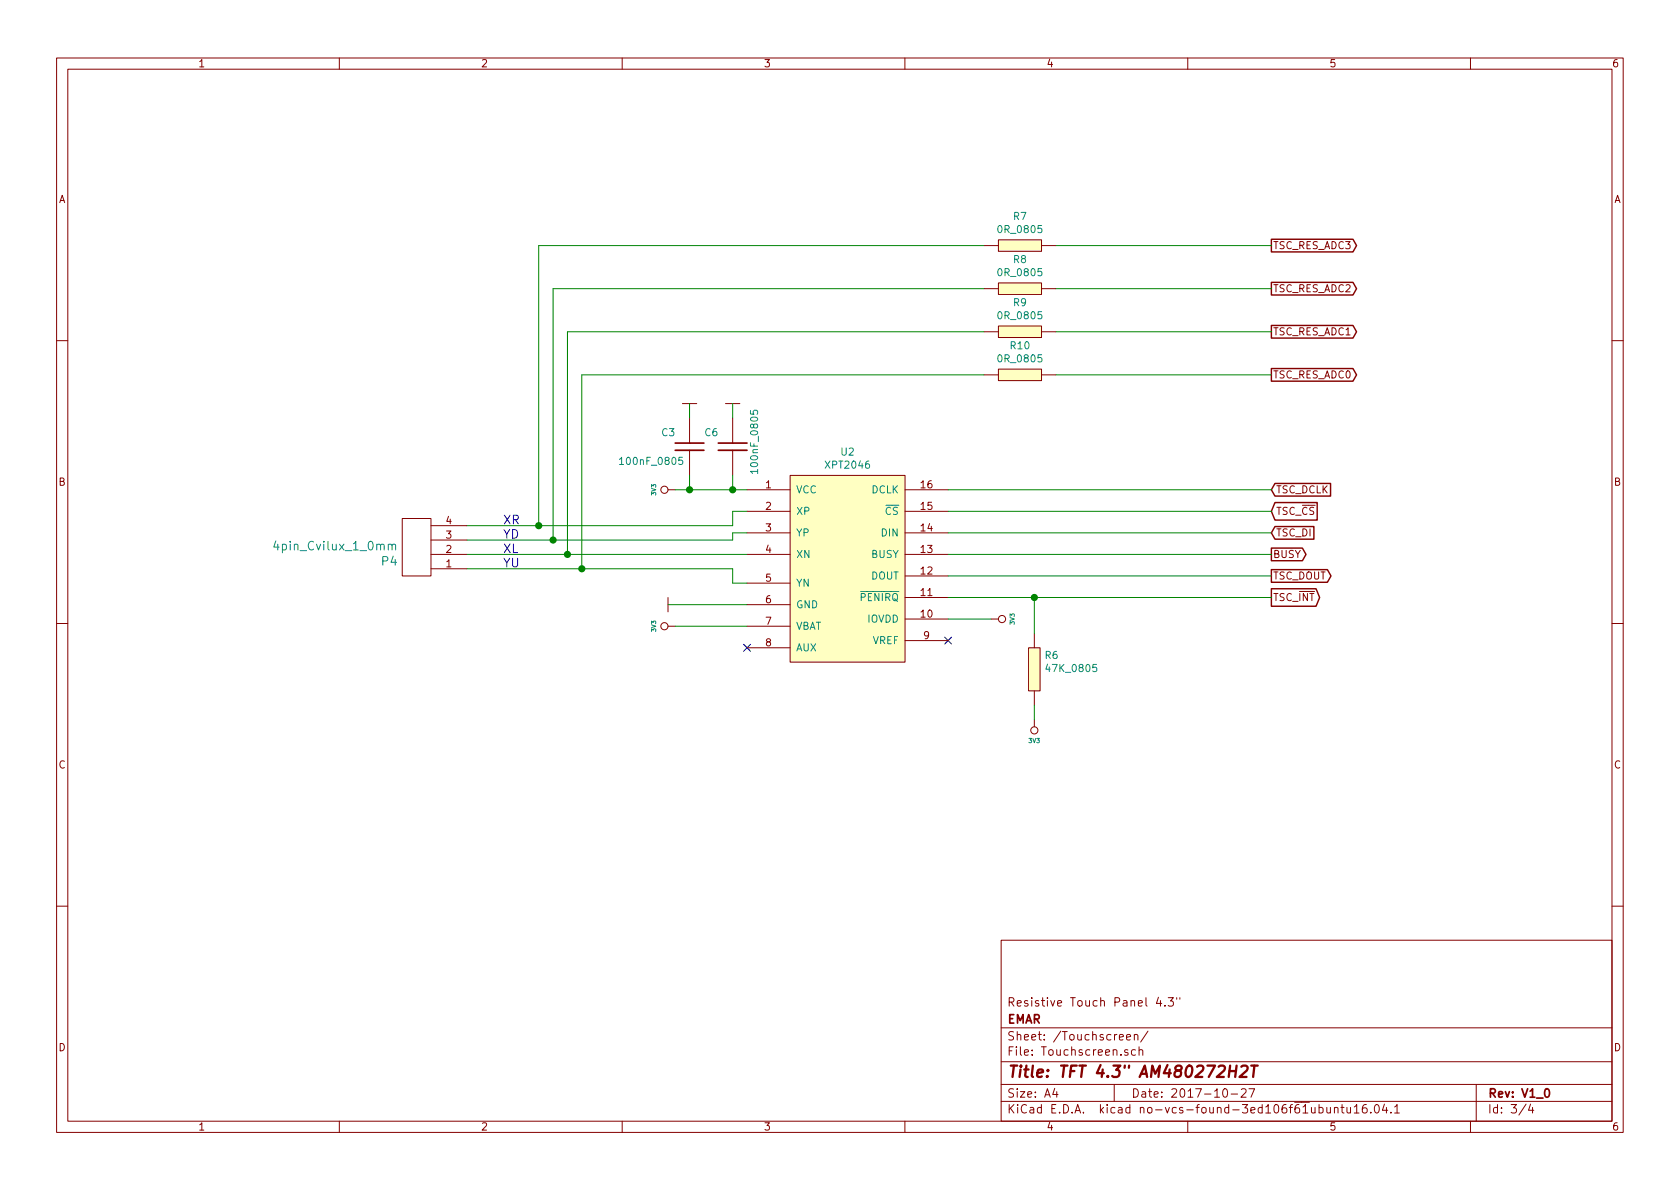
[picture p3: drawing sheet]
<svg xmlns="http://www.w3.org/2000/svg" width="297mm" height="210mm" viewBox="0 0 297 210" stroke-linecap="round" stroke-linejoin="round" font-family="sans-serif">
<g fill="none" stroke="#840000" stroke-width=".18">
<path d="M10 10.3h277v189.9h-277zM12 12.2h273v186.1h-273zM60 10.3v1.9M110 10.3v1.9M160 10.3v1.9M210 10.3v1.9M260 10.3v1.9M174 51h2.5M174 43.4h2.5M174 58.7h2.5M176.5 50h7.6v2.1h-7.6zM176.5 42.4h7.6v2h-7.6z"/>
<path d="M176.5 57.7h7.6v2h-7.6zM184.1 51h2.6M184.1 43.4h2.6M184.1 58.7h2.6M10 60.2h2M120.6 71.4h2.6M121.9 73.9v4.5M121.9 79.6v4.5M128.3 71.4h2.5M129.5 73.9v4.5M129.5 79.6v4.5M174 66.3h2.5"/>
<path d="M176.5 65.3h7.6v2h-7.6zM184.1 66.3h2.6M285 60.2h2M71.1 91.7h5.1v10.1h-5.1zM76.2 98h6.3M76.2 95.5h6.3M76.2 93h6.3M118.1 86.6h1.3M132.1 98h7.6M132.1 86.6h7.6M132.1 94.2h7.6M132.1 90.4h7.6"/>
<path d="M139.7 84.1h20.3v33h-20.3zM160 98h7.6M160 86.6h7.6M160 94.2h7.6M160 90.4h7.6M10 110.3h2M76.2 100.6h6.3M118.1 105.7v2.5M118.1 110.7h1.3M132.1 110.7h7.6M132.1 103.1h7.6M132.1 106.9h7.6"/>
<path d="M132.1 114.5h7.6M160 109.5h7.6M160 105.7h7.6M160 101.8h7.6M160 113.3h7.6M175.3 109.5h1.2M181.9 114.5h2v7.7h-2zM182.9 112v2.5M285 110.3h2M182.9 122.2v2.5M182.9 127.2v1.3M10 160.2h2"/>
<path d="M177 166.3h108v32h-108zM204.8 176.3l-.3 1.1h.9M205.2 176.9v1M206 177.8v.1M206.6 176.4h.9l-.5 .6 .4 .1v.7l-.2 .1-.6-.1M208.1 176.4v.3M208.6 176.4v.3M285 160.2h2M60 198.3v1.9M110 198.3v1.9M160 198.3v1.9M177 194.8h108"/>
<path d="M177 191.8h108M177 187.8h108M177 181.8h108M186.5 192.5l-.4 1h1M186.8 193v1M197 191.8v3M197.9 183.4l.7-.1v-.3l-.5-.1-.2 .2 .1 .7h.6M199.2 183.4l.7-.1-.1-.3-.4-.1-.2 .2 .1 .7h.5M199.4 185.7a.37 .37 0 0 0-.6 .1l.1 .2 .5 .2 .1 .1-.2 .3-.5-.1M200.6 183.1v-.1a.37 .37 0 0 1 .6 .1v.8M200.6 182.9v1M200.8 185.7l-.5-.1-.2 .3 .1 .6h.6"/>
<path d="M201.4 185.7h.1a.37 .37 0 0 1 .6 .1v.8M201.4 185.1v1.5M203 182.3l-1.3 2M210 198.3v1.9M216.3 192.7l.4-.2a.94 .94 0 0 1 0 1.5 .79 .79 0 0 1-.4-1.3zM217.7 193.5h1.1M219.5 192.7l.2-.2h.3l.3 .2v.3v.2l-.9 .8h.9M220.8 192.5h1l-.6 1.5M233.2 195.9l.5-.1 .2 .3v.6l-.2 .1-.5-.1M233.2 195.3v1.5M234.6 195.8v.9l.4 .1 .2-.1M235.2 195.8v1"/>
<path d="M235.9 196l.2-.2 .4 .1 .1 .9M235.9 195.8v1M237.1 195.8h.5M237.3 195.3v1.3l.3 .2M238.2 195.8v.8a.37 .37 0 0 0 .6 .1M238.8 195.8v1M239.4 195.8l.5-.5v1.5M239.4 196.8h.9M241.6 195.3a.59 .59 0 0 0-.7 .7v.7l.2 .1 .6-.1v-.5l-.1-.2-.5-.1-.2 .3M242.4 196.7v.1M243.2 195.5l.2-.2a.8 .8 0 0 1 .5 .8 .8 .8 0 0 1-.5 .7l-.2-.1-.2-.4zM244.8 195.2l-.4 1.1h1"/>
<path d="M245.1 195.8v1M245.9 196.7v.1M246.6 195.8l.4-.5v1.5M246.6 196.8h.8M260 198.3v1.9M261 191.8v6.5M269.8 195.2l-1.2 2M270.6 195.2l-.3 1.1h.9M271 195.8v1"/>
<circle cx="117.5" cy="86.6" r=".63"/>
<circle cx="117.5" cy="110.7" r=".63"/>
<circle cx="177.2" cy="109.5" r=".63"/>
<circle cx="182.9" cy="129.2" r=".63"/>
</g>
<path d="M119.4 79.6h5.1M119.4 78.4h5.1M127 79.6h5.1M127 78.4h5.1M273.2 192.7l.3-.2a.8 .8 0 0 1 .5 .8 .8 .8 0 0 1-.5 .7l-.3-.1-.1-.4z" fill="none" stroke="#840000" stroke-width=".3"/>
<path d="M217.4 189.4h1.1M218.6 188.4l-.2 2M219.5 188.6l.3-.2h.5a.43 .43 0 0 1 .3 .6l-.2 .3-1.2 1.1h1.2M221.2 188.4h1.2M221.8 188.4l-.2 2" fill="none" stroke="#840000" stroke-width=".41"/>
<path d="M224.8 57.6h14.4l.7 1.1-.7 1.1h-14.4zM224.8 49.9h14.4l.7 1.1-.7 1.2h-14.4zM224.8 42.3h14.4l.7 1.1-.7 1.1h-14.4zM224.8 65.2h14.4l.7 1.1-.7 1.1h-14.4zM224.8 96.9h5.5l.6 1.1-.6 1.2h-5.5zM225.4 88.9h7.5v3.1h-7.5l-.6-1.6zM225.4 93.1h6.9v2.2h-6.9l-.6-1.1zM225.4 85.5h9.9v2.2h-9.9l-.6-1.1zM224.8 104.1h7.9l.6 1.6-.6 1.5h-7.9zM224.8 100.7h9.9l.6 1.1-.6 1.2h-9.9z" fill="none" stroke="#840000" stroke-width=".25"/>
<path d="M131.5 113.9l1.2 1.3M132.7 113.9l-1.2 1.3M167 112.7l1.2 1.2M168.2 112.7l-1.2 1.2" fill="none" stroke="#000084" stroke-width=".18"/>
<path d="M132.7 72.6v.6l.6 .1-.1-.5 .2-.3h.3l.3 .3-.2 .5M68.7 96.4v-.1a.37 .37 0 0 1 .6 .1v.9M69.3 96.4l.2-.2 .4 .1 .1 1M109.5 81.2l.4-.3v1.2M109.5 82.1h.8M120.6 80.9h-.5l-.1 .6 .5-.1 .2 .2v.3l-.2 .2-.5-.1M134 83.4h-1.3l.3 .3M134 83v.7" fill="none" stroke="#008484" stroke-width=".18"/>
<g fill="#ffffc2" stroke="#ffffc2" stroke-width=".18">
<path d="M139.7 84.1h20.3v33h-20.3z"/>
<path d="M181.9 114.5h2v7.7h-2z"/>
<path d="M176.5 50h7.6v2.1h-7.6z"/>
<path d="M176.5 42.4h7.6v2h-7.6z"/>
<path d="M176.5 65.3h7.6v2h-7.6z"/>
<path d="M176.5 57.7h7.6v2h-7.6z"/>
</g>
<g fill="none" stroke="#008400" stroke-width=".18">
<path d="M174 43.4h-78.8v49.6M174 51h-76.2v44.5M174 58.7h-73.7v39.3M186.7 43.4h38.1M186.7 51h38.1M186.7 58.7h38.1M121.9 71.4v2.5M129.5 71.4v2.5M174 66.3h-71.1v34.3M186.7 66.3h38.1M82.5 98h49.6M119.4 86.6h12.7"/>
<path d="M121.9 84.1v2.5M129.5 84.1v2.5M132.1 90.4h-2.6v2.6h-47M132.1 94.2h-2.6v1.3h-47M167.6 86.6h57.2M167.6 94.2h57.2M167.6 98h57.2M167.6 90.4h57.2M82.5 100.6h47v2.5h2.6M118.1 106.9h14M119.4 110.7h12.7M167.6 109.5h7.7"/>
<path d="M167.6 105.7h57.2M167.6 101.8h57.2M182.9 105.7v6.3M182.9 124.7v2.5"/>
</g>
<g fill="#008400" stroke="#008400" stroke-width=".25">
<circle cx="129.5" cy="86.6" r=".51"/>
<circle cx="121.9" cy="86.6" r=".51"/>
<circle cx="182.9" cy="105.7" r=".51"/>
<circle cx="95.3" cy="93" r=".51"/>
<circle cx="97.8" cy="95.5" r=".51"/>
<circle cx="100.3" cy="98" r=".51"/>
<circle cx="102.9" cy="100.6" r=".51"/>
</g>
<text font-size="2.8" fill="#840000" x="178" y="190.5">Title: TFT 4.3&quot; AM480272H2T</text>
<g font-size="2.1" fill="#0000c2">
<text x="88.9" y="95.2">YD</text>
<text x="88.9" y="92.7">XR</text>
<text x="88.9" y="100.3">YU</text>
<text x="88.9" y="97.8">XL</text>
</g>
<g font-size="2.1" fill="#008484">
<text x="49" y="97.3">4pin_Cvilux_1_0mm</text>
<text x="67.5" y="100">P4</text>
</g>
<g font-size="2.1" fill="#840000">
<text x="178" y="178">Resistive Touch Panel 4.3&quot;</text>
<text x="178" y="184">Sheet: /Touchscreen/</text>
<text x="178" y="181">EMAR</text>
<text x="178" y="186.7">File: Touchscreen.sch</text>
<text x="178" y="196.9">KiCad E.D.A. kicad no-vcs-found-3ed106f61ubuntu16.04.1</text>
<text x="178" y="194.1">Size: A4</text>
<text x="200" y="194.1">Date: 2017-10-27</text>
<text x="263" y="194.1">Rev: V1_0</text>
<text x="263" y="196.9">Id: 3/4</text>
</g>
<g font-size="1.8" fill="#840000">
<text x="35" y="11.9">1</text>
<text x="85" y="11.9">2</text>
<text x="135" y="11.9">3</text>
<text x="185" y="11.9">4</text>
<text x="235" y="11.9">5</text>
<text x="285" y="11.9">6</text>
<text x="10.4" y="35.9">A</text>
<text x="285.4" y="35.9">A</text>
<text x="225" y="44.1">TSC_RES_ADC3</text>
<text x="225" y="51.7">TSC_RES_ADC2</text>
<text x="225" y="59.3">TSC_RES_ADC1</text>
<text x="225" y="66.9">TSC_RES_ADC0</text>
<text x="10.4" y="85.9">B</text>
<text x="135.4" y="86.4">1</text>
<text x="162.9" y="86.4">16</text>
<text x="225.6" y="87.2">TSC_DCLK</text>
<text x="285.4" y="85.9">B</text>
<text x="78.9" y="95.2">3</text>
<text x="78.9" y="92.7">4</text>
<text x="135.4" y="90.2">2</text>
<text x="135.4" y="94">3</text>
<text x="162.9" y="94">14</text>
<text x="162.9" y="90.2">15</text>
<text x="225.6" y="91.1">TSC_CS</text>
<text x="225.6" y="94.9">TSC_DI</text>
<text x="78.9" y="100.3">1</text>
<text x="78.9" y="97.8">2</text>
<text x="135.4" y="97.8">4</text>
<text x="162.9" y="101.6">12</text>
<text x="162.9" y="97.8">13</text>
<text x="225" y="98.7">BUSY</text>
<text x="135.4" y="102.9">5</text>
<text x="135.4" y="106.7">6</text>
<text x="162.9" y="105.4">11</text>
<text x="225" y="106.3">TSC_INT</text>
<text x="225" y="102.5">TSC_DOUT</text>
<text x="135.4" y="110.5">7</text>
<text x="162.9" y="109.2">10</text>
<text x="163.3" y="113">9</text>
<text x="135.4" y="114.3">8</text>
<text x="10.4" y="135.9">C</text>
<text x="285.4" y="135.9">C</text>
<text x="10.4" y="185.9">D</text>
<text x="285.4" y="185.9">D</text>
<text x="35" y="199.9">1</text>
<text x="85" y="199.9">2</text>
<text x="135" y="199.9">3</text>
<text x="185" y="199.9">4</text>
<text x="235" y="199.9">5</text>
<text x="285" y="199.9">6</text>
</g>
<g font-size="1.8" fill="#008484">
<text x="176.8" y="41.2">0R_0805</text>
<text x="179.2" y="38.9">R7</text>
<text x="179.2" y="46.5">R8</text>
<text x="176.8" y="48.8">0R_0805</text>
<text x="176.8" y="56.5">0R_0805</text>
<text x="179.2" y="54.1">R9</text>
<text x="176.8" y="64.1">0R_0805</text>
<text x="178.7" y="61.8">R10</text>
<text x="117" y="77.1">C3</text>
<text x="124.7" y="77.1">C6</text>
<text x="110.1" y="82.2">100nF_0805</text>
<text x="134" y="83.2" transform="rotate(-90 134 83.2)">100nF_0805</text>
<text x="146.2" y="82.9">XPT2046</text>
<text x="148.7" y="80.6">U2</text>
<text x="140.7" y="87.2">VCC</text>
<text x="154.1" y="87.2">DCLK</text>
<text x="140.7" y="91.1">XP</text>
<text x="140.7" y="94.9">YP</text>
<text x="156" y="94.9">DIN</text>
<text x="156.5" y="91.1">CS</text>
<text x="140.7" y="98.7">XN</text>
<text x="154.1" y="98.7">BUSY</text>
<text x="140.7" y="103.8">YN</text>
<text x="140.7" y="107.6">GND</text>
<text x="152.2" y="106.3">PENIRQ</text>
<text x="154" y="102.5">DOUT</text>
<text x="140.7" y="111.4">VBAT</text>
<text x="153.4" y="110.1">IOVDD</text>
<text x="154.3" y="113.9">VREF</text>
<text x="140.7" y="115.2">AUX</text>
<text x="184.8" y="116.5">R6</text>
<text x="185.4" y="118.8">47K_0805</text>
</g>
<g font-size="1.1" fill="#008484">
<text x="116" y="87.5" transform="rotate(-90 116 87.5)">3V3</text>
<text x="116" y="111.7" transform="rotate(-90 116 111.7)">3V3</text>
<text x="179.4" y="110.4" transform="rotate(-90 179.4 110.4)">3V3</text>
<text x="181.9" y="131.4">3V3</text>
</g>
</svg>
